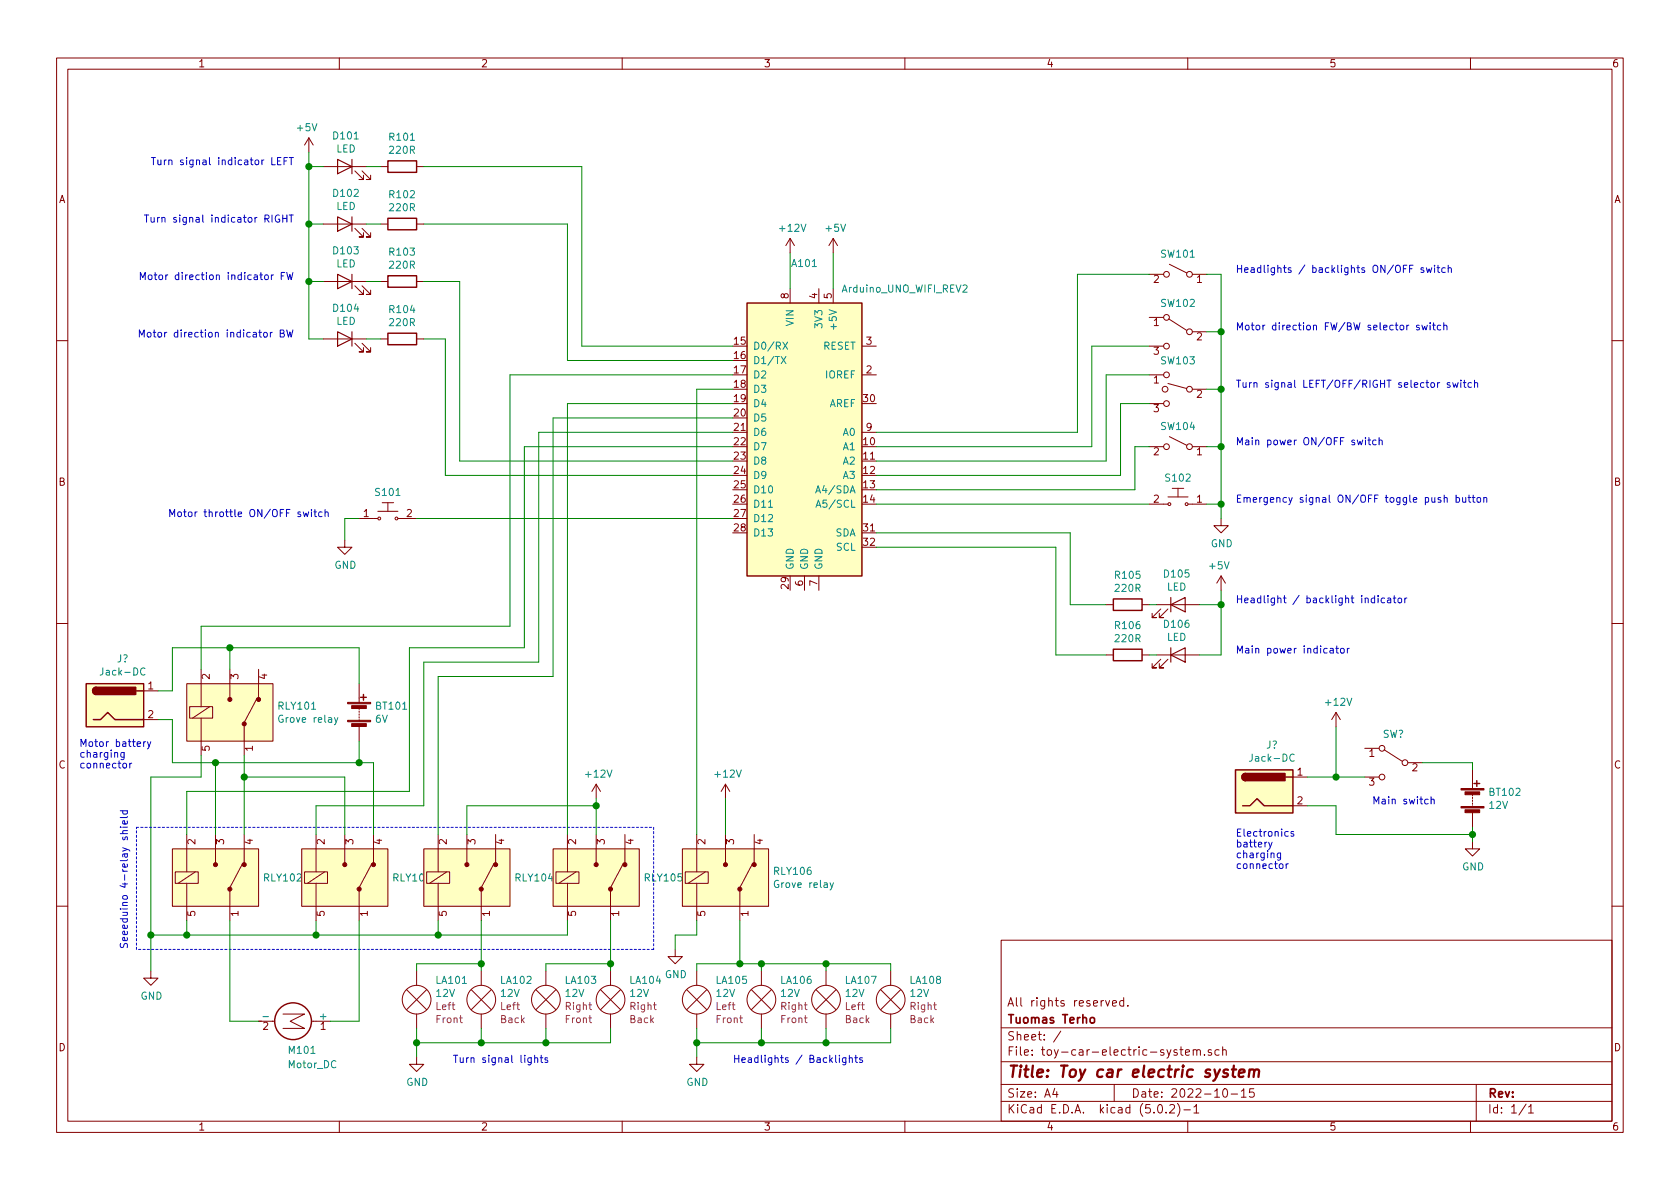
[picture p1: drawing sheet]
EESchema Schematic File Version 4
LIBS:toy-car-electric-system-cache
EELAYER 26 0
EELAYER END
$Descr A4 11693 8268
encoding utf-8
Sheet 1 1
Title "Toy car electric system"
Date "2022-10-15"
Rev ""
Comp "Tuomas Terho"
Comment1 "All rights reserved."
Comment2 ""
Comment3 ""
Comment4 ""
$EndDescr
$Comp
L MCU_Module:Arduino_UNO_R3 A101
U 1 1
P 5600 3000
F 0 "A101" H 5600 4178 50  0000 C CNN
F 1 "Arduino_UNO_WIFI_REV2" H 6300 4000 50  0000 C CNN
F 2 "Module:Arduino_UNO_R3" H 5750 1950 50  0001 L CNN
F 3 "https://www.arduino.cc/en/Main/arduinoBoardUno" H 5400 4050 50  0001 C CNN
	1    5600 3000
	1    0    0    -1  
$EndComp
$Comp
L dk_Power-Relays-Over-2-Amps:G5LE-14_DC5 RLY102
U 1 1
P 1500 6100
F 0 "RLY102" H 1828 6100 50  0000 L CNN
F 1 "G5LE-14_DC5" H 1828 6055 50  0001 L CNN
F 2 "digikey-footprints:Relay_THT_G5LE-14" H 1700 6300 50  0001 L CNN
F 3 "https://omronfs.omron.com/en_US/ecb/products/pdf/en-g5le.pdf" H 1700 6400 60  0001 L CNN
F 4 "Z1011-ND" H 1700 6500 60  0001 L CNN "Digi-Key_PN"
F 5 "G5LE-14 DC5" H 1700 6600 60  0001 L CNN "MPN"
F 6 "Relays" H 1700 6700 60  0001 L CNN "Category"
F 7 "Power Relays, Over 2 Amps" H 1700 6800 60  0001 L CNN "Family"
F 8 "https://omronfs.omron.com/en_US/ecb/products/pdf/en-g5le.pdf" H 1700 6900 60  0001 L CNN "DK_Datasheet_Link"
F 9 "/product-detail/en/omron-electronics-inc-emc-div/G5LE-14-DC5/Z1011-ND/280371" H 1700 7000 60  0001 L CNN "DK_Detail_Page"
F 10 "RELAY GEN PURPOSE SPDT 10A 5V" H 1700 7100 60  0001 L CNN "Description"
F 11 "Omron Electronics Inc-EMC Div" H 1700 7200 60  0001 L CNN "Manufacturer"
F 12 "Active" H 1700 7300 60  0001 L CNN "Status"
	1    1500 6100
	1    0    0    -1  
$EndComp
$Comp
L dk_Power-Relays-Over-2-Amps:G5LE-14_DC5 RLY103
U 1 1
P 2400 6100
F 0 "RLY103" H 2728 6100 50  0000 L CNN
F 1 "G5LE-14_DC5" H 2728 6055 50  0001 L CNN
F 2 "digikey-footprints:Relay_THT_G5LE-14" H 2600 6300 50  0001 L CNN
F 3 "https://omronfs.omron.com/en_US/ecb/products/pdf/en-g5le.pdf" H 2600 6400 60  0001 L CNN
F 4 "Z1011-ND" H 2600 6500 60  0001 L CNN "Digi-Key_PN"
F 5 "G5LE-14 DC5" H 2600 6600 60  0001 L CNN "MPN"
F 6 "Relays" H 2600 6700 60  0001 L CNN "Category"
F 7 "Power Relays, Over 2 Amps" H 2600 6800 60  0001 L CNN "Family"
F 8 "https://omronfs.omron.com/en_US/ecb/products/pdf/en-g5le.pdf" H 2600 6900 60  0001 L CNN "DK_Datasheet_Link"
F 9 "/product-detail/en/omron-electronics-inc-emc-div/G5LE-14-DC5/Z1011-ND/280371" H 2600 7000 60  0001 L CNN "DK_Detail_Page"
F 10 "RELAY GEN PURPOSE SPDT 10A 5V" H 2600 7100 60  0001 L CNN "Description"
F 11 "Omron Electronics Inc-EMC Div" H 2600 7200 60  0001 L CNN "Manufacturer"
F 12 "Active" H 2600 7300 60  0001 L CNN "Status"
	1    2400 6100
	1    0    0    -1  
$EndComp
$Comp
L Motor:Motor_DC M101
U 1 1
P 2100 7100
F 0 "M101" V 2300 7000 50  0000 L CNN
F 1 "Motor_DC" V 2400 7000 50  0000 L CNN
F 2 "" H 2100 7010 50  0001 C CNN
F 3 "~" H 2100 7010 50  0001 C CNN
	1    2100 7100
	0    1    1    0   
$EndComp
$Comp
L Device:Battery BT102
U 1 1
P 10250 5550
F 0 "BT102" H 10358 5596 50  0000 L CNN
F 1 "12V" H 10358 5505 50  0000 L CNN
F 2 "" V 10250 5610 50  0001 C CNN
F 3 "~" V 10250 5610 50  0001 C CNN
	1    10250 5550
	1    0    0    -1  
$EndComp
$Comp
L Device:Battery BT101
U 1 1
P 2500 4950
F 0 "BT101" H 2608 4996 50  0000 L CNN
F 1 "6V" H 2608 4905 50  0000 L CNN
F 2 "" V 2500 5010 50  0001 C CNN
F 3 "~" V 2500 5010 50  0001 C CNN
	1    2500 4950
	1    0    0    -1  
$EndComp
Wire Wire Line
	1300 6400 1300 6500
$Comp
L power:GND #PWR0112
U 1 1
P 1050 6750
F 0 "#PWR0112" H 1050 6500 50  0001 C CNN
F 1 "GND" H 1055 6577 50  0000 C CNN
F 2 "" H 1050 6750 50  0001 C CNN
F 3 "" H 1050 6750 50  0001 C CNN
	1    1050 6750
	1    0    0    -1  
$EndComp
$Comp
L dk_Power-Relays-Over-2-Amps:G5LE-14_DC5 RLY101
U 1 1
P 1600 4950
F 0 "RLY101" H 1928 4996 50  0000 L CNN
F 1 "Grove relay" H 1928 4905 50  0000 L CNN
F 2 "digikey-footprints:Relay_THT_G5LE-14" H 1800 5150 50  0001 L CNN
F 3 "https://omronfs.omron.com/en_US/ecb/products/pdf/en-g5le.pdf" H 1800 5250 60  0001 L CNN
F 4 "Z1011-ND" H 1800 5350 60  0001 L CNN "Digi-Key_PN"
F 5 "G5LE-14 DC5" H 1800 5450 60  0001 L CNN "MPN"
F 6 "Relays" H 1800 5550 60  0001 L CNN "Category"
F 7 "Power Relays, Over 2 Amps" H 1800 5650 60  0001 L CNN "Family"
F 8 "https://omronfs.omron.com/en_US/ecb/products/pdf/en-g5le.pdf" H 1800 5750 60  0001 L CNN "DK_Datasheet_Link"
F 9 "/product-detail/en/omron-electronics-inc-emc-div/G5LE-14-DC5/Z1011-ND/280371" H 1800 5850 60  0001 L CNN "DK_Detail_Page"
F 10 "RELAY GEN PURPOSE SPDT 10A 5V" H 1800 5950 60  0001 L CNN "Description"
F 11 "Omron Electronics Inc-EMC Div" H 1800 6050 60  0001 L CNN "Manufacturer"
F 12 "Active" H 1800 6150 60  0001 L CNN "Status"
	1    1600 4950
	1    0    0    -1  
$EndComp
Wire Wire Line
	1700 5250 1700 5400
Wire Wire Line
	1600 4500 1600 4650
Wire Wire Line
	1600 7100 1800 7100
Wire Wire Line
	2300 7100 2500 7100
Wire Wire Line
	1400 5250 1400 5400
Wire Wire Line
	1400 5400 1050 5400
Wire Wire Line
	1050 5400 1050 6500
Wire Wire Line
	1400 4650 1400 4350
Wire Wire Line
	10250 5750 10250 5800
$Comp
L power:GND #PWR0110
U 1 1
P 10250 5850
F 0 "#PWR0110" H 10250 5600 50  0001 C CNN
F 1 "GND" H 10255 5677 50  0000 C CNN
F 2 "" H 10250 5850 50  0001 C CNN
F 3 "" H 10250 5850 50  0001 C CNN
	1    10250 5850
	1    0    0    -1  
$EndComp
$Comp
L power:+12V #PWR0107
U 1 1
P 9300 5050
F 0 "#PWR0107" H 9300 4900 50  0001 C CNN
F 1 "+12V" H 9315 5223 50  0000 C CNN
F 2 "" H 9300 5050 50  0001 C CNN
F 3 "" H 9300 5050 50  0001 C CNN
	1    9300 5050
	1    0    0    -1  
$EndComp
$Comp
L dk_Power-Relays-Over-2-Amps:G5LE-14_DC5 RLY104
U 1 1
P 3250 6100
F 0 "RLY104" H 3578 6100 50  0000 L CNN
F 1 "G5LE-14_DC5" H 3578 6055 50  0001 L CNN
F 2 "digikey-footprints:Relay_THT_G5LE-14" H 3450 6300 50  0001 L CNN
F 3 "https://omronfs.omron.com/en_US/ecb/products/pdf/en-g5le.pdf" H 3450 6400 60  0001 L CNN
F 4 "Z1011-ND" H 3450 6500 60  0001 L CNN "Digi-Key_PN"
F 5 "G5LE-14 DC5" H 3450 6600 60  0001 L CNN "MPN"
F 6 "Relays" H 3450 6700 60  0001 L CNN "Category"
F 7 "Power Relays, Over 2 Amps" H 3450 6800 60  0001 L CNN "Family"
F 8 "https://omronfs.omron.com/en_US/ecb/products/pdf/en-g5le.pdf" H 3450 6900 60  0001 L CNN "DK_Datasheet_Link"
F 9 "/product-detail/en/omron-electronics-inc-emc-div/G5LE-14-DC5/Z1011-ND/280371" H 3450 7000 60  0001 L CNN "DK_Detail_Page"
F 10 "RELAY GEN PURPOSE SPDT 10A 5V" H 3450 7100 60  0001 L CNN "Description"
F 11 "Omron Electronics Inc-EMC Div" H 3450 7200 60  0001 L CNN "Manufacturer"
F 12 "Active" H 3450 7300 60  0001 L CNN "Status"
	1    3250 6100
	1    0    0    -1  
$EndComp
$Comp
L dk_Power-Relays-Over-2-Amps:G5LE-14_DC5 RLY105
U 1 1
P 4150 6100
F 0 "RLY105" H 4478 6100 50  0000 L CNN
F 1 "G5LE-14_DC5" H 4478 6055 50  0001 L CNN
F 2 "digikey-footprints:Relay_THT_G5LE-14" H 4350 6300 50  0001 L CNN
F 3 "https://omronfs.omron.com/en_US/ecb/products/pdf/en-g5le.pdf" H 4350 6400 60  0001 L CNN
F 4 "Z1011-ND" H 4350 6500 60  0001 L CNN "Digi-Key_PN"
F 5 "G5LE-14 DC5" H 4350 6600 60  0001 L CNN "MPN"
F 6 "Relays" H 4350 6700 60  0001 L CNN "Category"
F 7 "Power Relays, Over 2 Amps" H 4350 6800 60  0001 L CNN "Family"
F 8 "https://omronfs.omron.com/en_US/ecb/products/pdf/en-g5le.pdf" H 4350 6900 60  0001 L CNN "DK_Datasheet_Link"
F 9 "/product-detail/en/omron-electronics-inc-emc-div/G5LE-14-DC5/Z1011-ND/280371" H 4350 7000 60  0001 L CNN "DK_Detail_Page"
F 10 "RELAY GEN PURPOSE SPDT 10A 5V" H 4350 7100 60  0001 L CNN "Description"
F 11 "Omron Electronics Inc-EMC Div" H 4350 7200 60  0001 L CNN "Manufacturer"
F 12 "Active" H 4350 7300 60  0001 L CNN "Status"
	1    4150 6100
	1    0    0    -1  
$EndComp
$Comp
L Device:Lamp LA101
U 1 1
P 2900 6950
F 0 "LA101" H 3028 7087 50  0000 L CNN
F 1 "12V" H 3028 6996 50  0000 L CNN
F 2 "" V 2900 7050 50  0001 C CNN
F 3 "~" V 2900 7050 50  0001 C CNN
F 4 "Left" H 3028 6905 50  0000 L CNN "Side"
F 5 "Front" H 3028 6814 50  0000 L CNN "FB"
	1    2900 6950
	1    0    0    -1  
$EndComp
$Comp
L Device:Lamp LA102
U 1 1
P 3350 6950
F 0 "LA102" H 3478 7087 50  0000 L CNN
F 1 "12V" H 3478 6996 50  0000 L CNN
F 2 "" V 3350 7050 50  0001 C CNN
F 3 "~" V 3350 7050 50  0001 C CNN
F 4 "Left" H 3478 6905 50  0000 L CNN "Side"
F 5 "Back" H 3478 6814 50  0000 L CNN "FB"
	1    3350 6950
	1    0    0    -1  
$EndComp
$Comp
L Device:Lamp LA103
U 1 1
P 3800 6950
F 0 "LA103" H 3928 7087 50  0000 L CNN
F 1 "12V" H 3928 6996 50  0000 L CNN
F 2 "" V 3800 7050 50  0001 C CNN
F 3 "~" V 3800 7050 50  0001 C CNN
F 4 "Right" H 3928 6905 50  0000 L CNN "Side"
F 5 "Front" H 3928 6814 50  0000 L CNN "FB"
	1    3800 6950
	1    0    0    -1  
$EndComp
$Comp
L Device:Lamp LA104
U 1 1
P 4250 6950
F 0 "LA104" H 4378 7087 50  0000 L CNN
F 1 "12V" H 4378 6996 50  0000 L CNN
F 2 "" V 4250 7050 50  0001 C CNN
F 3 "~" V 4250 7050 50  0001 C CNN
F 4 "Right" H 4378 6905 50  0000 L CNN "Side"
F 5 "Back" H 4378 6814 50  0000 L CNN "FB"
	1    4250 6950
	1    0    0    -1  
$EndComp
Wire Wire Line
	2900 6750 2900 6700
Wire Wire Line
	3800 6750 3800 6700
Wire Wire Line
	1050 6500 1300 6500
Connection ~ 1050 6500
Connection ~ 1300 6500
Connection ~ 2200 6500
Wire Wire Line
	2200 6500 2200 6400
Wire Wire Line
	2200 6500 3050 6500
Wire Wire Line
	3050 6500 3050 6400
Wire Wire Line
	3050 6500 3950 6500
Wire Wire Line
	3950 6500 3950 6400
Connection ~ 3050 6500
Wire Wire Line
	2900 6700 3350 6700
Connection ~ 3350 6700
Wire Wire Line
	3350 6700 3350 6750
Wire Wire Line
	3800 6700 4250 6700
Connection ~ 4250 6700
Wire Wire Line
	4250 6700 4250 6750
Wire Wire Line
	1300 6500 2200 6500
Wire Wire Line
	1050 6500 1050 6750
Wire Wire Line
	2900 7150 2900 7250
Wire Wire Line
	2900 7250 3350 7250
Wire Wire Line
	4250 7250 4250 7150
Wire Wire Line
	3350 7150 3350 7250
Connection ~ 3350 7250
Wire Wire Line
	3350 7250 3800 7250
Wire Wire Line
	3800 7150 3800 7250
Connection ~ 3800 7250
Wire Wire Line
	3800 7250 4250 7250
$Comp
L power:GND #PWR0113
U 1 1
P 2900 7350
F 0 "#PWR0113" H 2900 7100 50  0001 C CNN
F 1 "GND" H 2905 7177 50  0000 C CNN
F 2 "" H 2900 7350 50  0001 C CNN
F 3 "" H 2900 7350 50  0001 C CNN
	1    2900 7350
	1    0    0    -1  
$EndComp
Connection ~ 2900 7250
$Comp
L power:+12V #PWR0108
U 1 1
P 4150 5550
F 0 "#PWR0108" H 4150 5400 50  0001 C CNN
F 1 "+12V" H 4165 5723 50  0000 C CNN
F 2 "" H 4150 5550 50  0001 C CNN
F 3 "" H 4150 5550 50  0001 C CNN
	1    4150 5550
	1    0    0    -1  
$EndComp
Wire Wire Line
	4150 5550 4150 5600
$Comp
L dk_Power-Relays-Over-2-Amps:G5LE-14_DC5 RLY106
U 1 1
P 5050 6100
F 0 "RLY106" H 5378 6146 50  0000 L CNN
F 1 "Grove relay" H 5378 6055 50  0000 L CNN
F 2 "digikey-footprints:Relay_THT_G5LE-14" H 5250 6300 50  0001 L CNN
F 3 "https://omronfs.omron.com/en_US/ecb/products/pdf/en-g5le.pdf" H 5250 6400 60  0001 L CNN
F 4 "Z1011-ND" H 5250 6500 60  0001 L CNN "Digi-Key_PN"
F 5 "G5LE-14 DC5" H 5250 6600 60  0001 L CNN "MPN"
F 6 "Relays" H 5250 6700 60  0001 L CNN "Category"
F 7 "Power Relays, Over 2 Amps" H 5250 6800 60  0001 L CNN "Family"
F 8 "https://omronfs.omron.com/en_US/ecb/products/pdf/en-g5le.pdf" H 5250 6900 60  0001 L CNN "DK_Datasheet_Link"
F 9 "/product-detail/en/omron-electronics-inc-emc-div/G5LE-14-DC5/Z1011-ND/280371" H 5250 7000 60  0001 L CNN "DK_Detail_Page"
F 10 "RELAY GEN PURPOSE SPDT 10A 5V" H 5250 7100 60  0001 L CNN "Description"
F 11 "Omron Electronics Inc-EMC Div" H 5250 7200 60  0001 L CNN "Manufacturer"
F 12 "Active" H 5250 7300 60  0001 L CNN "Status"
	1    5050 6100
	1    0    0    -1  
$EndComp
$Comp
L Device:Lamp LA105
U 1 1
P 4850 6950
F 0 "LA105" H 4978 7087 50  0000 L CNN
F 1 "12V" H 4978 6996 50  0000 L CNN
F 2 "" V 4850 7050 50  0001 C CNN
F 3 "~" V 4850 7050 50  0001 C CNN
F 4 "Left" H 4978 6905 50  0000 L CNN "Side"
F 5 "Front" H 4978 6814 50  0000 L CNN "FB"
	1    4850 6950
	1    0    0    -1  
$EndComp
$Comp
L Device:Lamp LA107
U 1 1
P 5750 6950
F 0 "LA107" H 5878 7087 50  0000 L CNN
F 1 "12V" H 5878 6996 50  0000 L CNN
F 2 "" V 5750 7050 50  0001 C CNN
F 3 "~" V 5750 7050 50  0001 C CNN
F 4 "Left" H 5878 6905 50  0000 L CNN "Side"
F 5 "Back" H 5878 6814 50  0000 L CNN "FB"
	1    5750 6950
	1    0    0    -1  
$EndComp
$Comp
L Device:Lamp LA106
U 1 1
P 5300 6950
F 0 "LA106" H 5428 7087 50  0000 L CNN
F 1 "12V" H 5428 6996 50  0000 L CNN
F 2 "" V 5300 7050 50  0001 C CNN
F 3 "~" V 5300 7050 50  0001 C CNN
F 4 "Right" H 5428 6905 50  0000 L CNN "Side"
F 5 "Front" H 5428 6814 50  0000 L CNN "FB"
	1    5300 6950
	1    0    0    -1  
$EndComp
$Comp
L Device:Lamp LA108
U 1 1
P 6200 6950
F 0 "LA108" H 6328 7087 50  0000 L CNN
F 1 "12V" H 6328 6996 50  0000 L CNN
F 2 "" V 6200 7050 50  0001 C CNN
F 3 "~" V 6200 7050 50  0001 C CNN
F 4 "Right" H 6328 6905 50  0000 L CNN "Side"
F 5 "Back" H 6328 6814 50  0000 L CNN "FB"
	1    6200 6950
	1    0    0    -1  
$EndComp
Wire Wire Line
	4850 6400 4850 6500
Wire Wire Line
	5150 6700 4850 6700
Wire Wire Line
	4850 6700 4850 6750
Wire Wire Line
	5150 6700 5300 6700
Wire Wire Line
	6200 6700 6200 6750
Connection ~ 5150 6700
Wire Wire Line
	5750 6750 5750 6700
Connection ~ 5750 6700
Wire Wire Line
	5750 6700 6200 6700
Wire Wire Line
	5300 6750 5300 6700
Connection ~ 5300 6700
Wire Wire Line
	5300 6700 5750 6700
Wire Wire Line
	6200 7150 6200 7250
Wire Wire Line
	6200 7250 5750 7250
Wire Wire Line
	4850 7250 4850 7150
Wire Wire Line
	5300 7150 5300 7250
Connection ~ 5300 7250
Wire Wire Line
	5300 7250 4850 7250
Wire Wire Line
	5750 7150 5750 7250
Connection ~ 5750 7250
Wire Wire Line
	5750 7250 5300 7250
Wire Wire Line
	2900 7250 2900 7350
$Comp
L power:GND #PWR0114
U 1 1
P 4850 7350
F 0 "#PWR0114" H 4850 7100 50  0001 C CNN
F 1 "GND" H 4855 7177 50  0000 C CNN
F 2 "" H 4850 7350 50  0001 C CNN
F 3 "" H 4850 7350 50  0001 C CNN
	1    4850 7350
	1    0    0    -1  
$EndComp
Wire Wire Line
	4850 7350 4850 7250
Connection ~ 4850 7250
$Comp
L power:+12V #PWR0109
U 1 1
P 5050 5550
F 0 "#PWR0109" H 5050 5400 50  0001 C CNN
F 1 "+12V" H 5065 5723 50  0000 C CNN
F 2 "" H 5050 5550 50  0001 C CNN
F 3 "" H 5050 5550 50  0001 C CNN
	1    5050 5550
	1    0    0    -1  
$EndComp
$Comp
L power:GND #PWR0111
U 1 1
P 4700 6600
F 0 "#PWR0111" H 4700 6350 50  0001 C CNN
F 1 "GND" H 4705 6427 50  0000 C CNN
F 2 "" H 4700 6600 50  0001 C CNN
F 3 "" H 4700 6600 50  0001 C CNN
	1    4700 6600
	1    0    0    -1  
$EndComp
Wire Wire Line
	4850 6500 4700 6500
Wire Wire Line
	5050 5550 5050 5800
$Comp
L dk_Pushbutton-Switches:GPTS203211B S102
U 1 1
P 8200 3500
F 0 "S102" H 8200 3684 50  0000 C CNN
F 1 "GPTS203211B" H 8200 3684 50  0001 C CNN
F 2 "digikey-footprints:PushButton_12x12mm_THT_GPTS203211B" H 8400 3700 50  0001 L CNN
F 3 "http://switches-connectors-custom.cwind.com/Asset/GPTS203211BR2.pdf" H 8400 3800 60  0001 L CNN
F 4 "CW181-ND" H 8400 3900 60  0001 L CNN "Digi-Key_PN"
F 5 "GPTS203211B" H 8400 4000 60  0001 L CNN "MPN"
F 6 "Switches" H 8400 4100 60  0001 L CNN "Category"
F 7 "Pushbutton Switches" H 8400 4200 60  0001 L CNN "Family"
F 8 "http://switches-connectors-custom.cwind.com/Asset/GPTS203211BR2.pdf" H 8400 4300 60  0001 L CNN "DK_Datasheet_Link"
F 9 "/product-detail/en/cw-industries/GPTS203211B/CW181-ND/3190590" H 8400 4400 60  0001 L CNN "DK_Detail_Page"
F 10 "SWITCH PUSHBUTTON SPST 1A 30V" H 8400 4500 60  0001 L CNN "Description"
F 11 "CW Industries" H 8400 4600 60  0001 L CNN "Manufacturer"
F 12 "Active" H 8400 4700 60  0001 L CNN "Status"
	1    8200 3500
	-1   0    0    -1  
$EndComp
$Comp
L Switch:SW_SPST SW101
U 1 1
P 8200 1900
F 0 "SW101" H 8200 2043 50  0000 C CNN
F 1 "SW_SPST" H 8200 2044 50  0001 C CNN
F 2 "" H 8200 1900 50  0001 C CNN
F 3 "" H 8200 1900 50  0001 C CNN
	1    8200 1900
	-1   0    0    -1  
$EndComp
$Comp
L Switch:SW_SPDT_MSM SW103
U 1 1
P 8200 2700
F 0 "SW103" H 8200 2900 50  0000 C CNN
F 1 "SW_SPDT_MSM" H 8200 2894 50  0001 C CNN
F 2 "" H 8200 2700 50  0001 C CNN
F 3 "" H 8200 2700 50  0001 C CNN
	1    8200 2700
	-1   0    0    -1  
$EndComp
$Comp
L Switch:SW_SPDT SW102
U 1 1
P 8200 2300
F 0 "SW102" H 8200 2500 50  0000 C CNN
F 1 "SW_SPDT" H 8200 2494 50  0001 C CNN
F 2 "" H 8200 2300 50  0001 C CNN
F 3 "" H 8200 2300 50  0001 C CNN
	1    8200 2300
	-1   0    0    -1  
$EndComp
$Comp
L Switch:SW_SPST SW104
U 1 1
P 8200 3100
F 0 "SW104" H 8200 3243 50  0000 C CNN
F 1 "SW_SPST" H 8200 3244 50  0001 C CNN
F 2 "" H 8200 3100 50  0001 C CNN
F 3 "" H 8200 3100 50  0001 C CNN
	1    8200 3100
	-1   0    0    -1  
$EndComp
$Comp
L power:GND #PWR0104
U 1 1
P 2400 3750
F 0 "#PWR0104" H 2400 3500 50  0001 C CNN
F 1 "GND" H 2405 3577 50  0000 C CNN
F 2 "" H 2400 3750 50  0001 C CNN
F 3 "" H 2400 3750 50  0001 C CNN
	1    2400 3750
	1    0    0    -1  
$EndComp
$Comp
L Device:LED D105
U 1 1
P 8200 4200
F 0 "D105" H 8191 4416 50  0000 C CNN
F 1 "LED" H 8191 4325 50  0000 C CNN
F 2 "" H 8200 4200 50  0001 C CNN
F 3 "~" H 8200 4200 50  0001 C CNN
	1    8200 4200
	1    0    0    -1  
$EndComp
$Comp
L Device:LED D106
U 1 1
P 8200 4550
F 0 "D106" H 8191 4766 50  0000 C CNN
F 1 "LED" H 8191 4675 50  0000 C CNN
F 2 "" H 8200 4550 50  0001 C CNN
F 3 "~" H 8200 4550 50  0001 C CNN
	1    8200 4550
	1    0    0    -1  
$EndComp
$Comp
L Device:LED D103
U 1 1
P 2400 1950
F 0 "D103" H 2391 2166 50  0000 C CNN
F 1 "LED" H 2391 2075 50  0000 C CNN
F 2 "" H 2400 1950 50  0001 C CNN
F 3 "~" H 2400 1950 50  0001 C CNN
	1    2400 1950
	-1   0    0    -1  
$EndComp
$Comp
L Device:LED D104
U 1 1
P 2400 2350
F 0 "D104" H 2391 2566 50  0000 C CNN
F 1 "LED" H 2391 2475 50  0000 C CNN
F 2 "" H 2400 2350 50  0001 C CNN
F 3 "~" H 2400 2350 50  0001 C CNN
	1    2400 2350
	-1   0    0    -1  
$EndComp
$Comp
L Device:R R105
U 1 1
P 7850 4200
F 0 "R105" V 7643 4200 50  0000 C CNN
F 1 "220R" V 7734 4200 50  0000 C CNN
F 2 "" V 7780 4200 50  0001 C CNN
F 3 "~" H 7850 4200 50  0001 C CNN
	1    7850 4200
	0    1    1    0   
$EndComp
$Comp
L Device:R R106
U 1 1
P 7850 4550
F 0 "R106" V 7643 4550 50  0000 C CNN
F 1 "220R" V 7734 4550 50  0000 C CNN
F 2 "" V 7780 4550 50  0001 C CNN
F 3 "~" H 7850 4550 50  0001 C CNN
	1    7850 4550
	0    1    1    0   
$EndComp
$Comp
L Device:R R103
U 1 1
P 2800 1950
F 0 "R103" V 2593 1950 50  0000 C CNN
F 1 "220R" V 2684 1950 50  0000 C CNN
F 2 "" V 2730 1950 50  0001 C CNN
F 3 "~" H 2800 1950 50  0001 C CNN
	1    2800 1950
	0    -1   1    0   
$EndComp
$Comp
L Device:R R104
U 1 1
P 2800 2350
F 0 "R104" V 2593 2350 50  0000 C CNN
F 1 "220R" V 2684 2350 50  0000 C CNN
F 2 "" V 2730 2350 50  0001 C CNN
F 3 "~" H 2800 2350 50  0001 C CNN
	1    2800 2350
	0    -1   1    0   
$EndComp
Wire Wire Line
	2550 1950 2650 1950
Wire Wire Line
	2550 2350 2650 2350
$Comp
L power:+5V #PWR0101
U 1 1
P 2150 1050
F 0 "#PWR0101" H 2150 900 50  0001 C CNN
F 1 "+5V" H 2165 1223 50  0000 C CNN
F 2 "" H 2150 1050 50  0001 C CNN
F 3 "" H 2150 1050 50  0001 C CNN
	1    2150 1050
	-1   0    0    -1  
$EndComp
$Comp
L power:+5V #PWR0103
U 1 1
P 5800 1750
F 0 "#PWR0103" H 5800 1600 50  0001 C CNN
F 1 "+5V" H 5815 1923 50  0000 C CNN
F 2 "" H 5800 1750 50  0001 C CNN
F 3 "" H 5800 1750 50  0001 C CNN
	1    5800 1750
	1    0    0    -1  
$EndComp
Wire Wire Line
	5800 1750 5800 2000
$Comp
L power:+12V #PWR0102
U 1 1
P 5500 1750
F 0 "#PWR0102" H 5500 1600 50  0001 C CNN
F 1 "+12V" H 5515 1923 50  0000 C CNN
F 2 "" H 5500 1750 50  0001 C CNN
F 3 "" H 5500 1750 50  0001 C CNN
	1    5500 1750
	1    0    0    -1  
$EndComp
Wire Wire Line
	5500 1750 5500 2000
Wire Wire Line
	8350 4550 8500 4550
Text Notes 8600 3500 0    50   ~ 0
Emergency signal ON/OFF toggle push button
Text Notes 8600 1900 0    50   ~ 0
Headlights / backlights ON/OFF switch
Text Notes 8600 2300 0    50   ~ 0
Motor direction FW/BW selector switch
Text Notes 8600 2700 0    50   ~ 0
Turn signal LEFT/OFF/RIGHT selector switch
Text Notes 8600 3100 0    50   ~ 0
Main power ON/OFF switch
Wire Wire Line
	5100 2600 3550 2600
Wire Wire Line
	5100 2700 4850 2700
Wire Notes Line
	950  5750 4550 5750
Wire Notes Line
	4550 5750 4550 6600
Wire Notes Line
	4550 6600 950  6600
Wire Notes Line
	950  6600 950  5750
Text Notes 900  6600 1    50   ~ 0
Seeeduino 4-relay shield
$Comp
L dk_Pushbutton-Switches:GPTS203211B S101
U 1 1
P 2700 3600
F 0 "S101" H 2700 3784 50  0000 C CNN
F 1 "GPTS203211B" H 2700 3784 50  0001 C CNN
F 2 "digikey-footprints:PushButton_12x12mm_THT_GPTS203211B" H 2900 3800 50  0001 L CNN
F 3 "http://switches-connectors-custom.cwind.com/Asset/GPTS203211BR2.pdf" H 2900 3900 60  0001 L CNN
F 4 "CW181-ND" H 2900 4000 60  0001 L CNN "Digi-Key_PN"
F 5 "GPTS203211B" H 2900 4100 60  0001 L CNN "MPN"
F 6 "Switches" H 2900 4200 60  0001 L CNN "Category"
F 7 "Pushbutton Switches" H 2900 4300 60  0001 L CNN "Family"
F 8 "http://switches-connectors-custom.cwind.com/Asset/GPTS203211BR2.pdf" H 2900 4400 60  0001 L CNN "DK_Datasheet_Link"
F 9 "/product-detail/en/cw-industries/GPTS203211B/CW181-ND/3190590" H 2900 4500 60  0001 L CNN "DK_Detail_Page"
F 10 "SWITCH PUSHBUTTON SPST 1A 30V" H 2900 4600 60  0001 L CNN "Description"
F 11 "CW Industries" H 2900 4700 60  0001 L CNN "Manufacturer"
F 12 "Active" H 2900 4800 60  0001 L CNN "Status"
	1    2700 3600
	1    0    0    -1  
$EndComp
Wire Wire Line
	2400 3750 2400 3600
Wire Wire Line
	2400 3600 2500 3600
Wire Wire Line
	2500 4750 2500 4500
Wire Wire Line
	2500 4500 1600 4500
Wire Wire Line
	2500 5150 2500 5300
Wire Wire Line
	2500 5300 1500 5300
Wire Wire Line
	2500 5300 2600 5300
Connection ~ 2500 5300
Wire Wire Line
	1500 5300 1500 5800
Wire Wire Line
	2600 5300 2600 5800
Wire Wire Line
	1700 5400 2400 5400
Connection ~ 1700 5400
Wire Wire Line
	1700 5400 1700 5800
Wire Wire Line
	2400 5400 2400 5800
Wire Wire Line
	1300 5500 1300 5800
Wire Wire Line
	2200 5600 2200 5800
Wire Wire Line
	3050 4700 3050 5800
Wire Wire Line
	2950 5600 2950 4600
Wire Wire Line
	2850 4500 2850 5500
Wire Wire Line
	2200 5600 2950 5600
Wire Wire Line
	1300 5500 2850 5500
Wire Wire Line
	3250 5600 4150 5600
Connection ~ 4150 5600
Wire Wire Line
	3250 5600 3250 5800
Wire Wire Line
	4150 5600 4150 5800
Wire Wire Line
	1600 6400 1600 7100
Wire Wire Line
	2500 6400 2500 7100
Wire Wire Line
	5150 6400 5150 6700
Wire Wire Line
	4700 6500 4700 6600
Wire Wire Line
	4250 6400 4250 6700
Wire Wire Line
	3350 6400 3350 6700
Wire Wire Line
	3650 4500 3650 3100
Wire Wire Line
	3550 4350 3550 2600
Wire Wire Line
	1400 4350 3550 4350
Wire Wire Line
	2850 4500 3650 4500
Wire Wire Line
	2950 4600 3750 4600
Wire Wire Line
	3050 4700 3850 4700
Wire Wire Line
	4850 2700 4850 5800
Wire Wire Line
	8350 4200 8500 4200
Wire Wire Line
	8500 4200 8500 4550
Wire Wire Line
	7450 3700 6100 3700
Wire Wire Line
	6100 3800 7350 3800
Wire Wire Line
	6100 3500 8000 3500
Wire Wire Line
	6100 3400 7900 3400
Wire Wire Line
	7900 3100 8000 3100
Wire Wire Line
	7900 3100 7900 3400
Wire Wire Line
	7800 3300 7800 2800
Wire Wire Line
	7800 2800 8000 2800
Wire Wire Line
	7700 3200 7700 2600
Wire Wire Line
	7700 2600 8000 2600
Wire Wire Line
	6100 3200 7700 3200
Wire Wire Line
	6100 3300 7800 3300
Wire Wire Line
	7600 3100 7600 2400
Wire Wire Line
	7600 2400 8000 2400
Wire Wire Line
	6100 3100 7600 3100
Wire Wire Line
	8000 1900 7500 1900
Wire Wire Line
	7500 1900 7500 3000
Wire Wire Line
	6100 3000 7500 3000
Wire Wire Line
	8400 3500 8500 3500
Wire Wire Line
	8500 3500 8500 3100
Wire Wire Line
	8500 1900 8400 1900
Wire Wire Line
	8400 2300 8500 2300
Connection ~ 8500 2300
Wire Wire Line
	8500 2300 8500 1900
Wire Wire Line
	8400 2700 8500 2700
Connection ~ 8500 2700
Wire Wire Line
	8500 2700 8500 2300
Wire Wire Line
	8400 3100 8500 3100
Connection ~ 8500 3100
Wire Wire Line
	8500 3100 8500 2700
Wire Wire Line
	8050 4200 8000 4200
Wire Wire Line
	8050 4550 8000 4550
Wire Wire Line
	7450 4200 7700 4200
Wire Wire Line
	7350 4550 7700 4550
$Comp
L power:GND #PWR0105
U 1 1
P 8500 3600
F 0 "#PWR0105" H 8500 3350 50  0001 C CNN
F 1 "GND" H 8505 3427 50  0000 C CNN
F 2 "" H 8500 3600 50  0001 C CNN
F 3 "" H 8500 3600 50  0001 C CNN
	1    8500 3600
	1    0    0    -1  
$EndComp
Wire Wire Line
	7450 3700 7450 4200
Wire Wire Line
	7350 3800 7350 4550
Wire Wire Line
	8500 4100 8500 4200
Connection ~ 8500 4200
Wire Wire Line
	8500 3600 8500 3500
Connection ~ 8500 3500
Wire Wire Line
	2250 1950 2150 1950
Wire Wire Line
	2250 2350 2150 2350
$Comp
L Device:LED D101
U 1 1
P 2400 1150
F 0 "D101" H 2391 1366 50  0000 C CNN
F 1 "LED" H 2391 1275 50  0000 C CNN
F 2 "" H 2400 1150 50  0001 C CNN
F 3 "~" H 2400 1150 50  0001 C CNN
	1    2400 1150
	-1   0    0    -1  
$EndComp
$Comp
L Device:LED D102
U 1 1
P 2400 1550
F 0 "D102" H 2391 1766 50  0000 C CNN
F 1 "LED" H 2391 1675 50  0000 C CNN
F 2 "" H 2400 1550 50  0001 C CNN
F 3 "~" H 2400 1550 50  0001 C CNN
	1    2400 1550
	-1   0    0    -1  
$EndComp
$Comp
L Device:R R101
U 1 1
P 2800 1150
F 0 "R101" V 2593 1150 50  0000 C CNN
F 1 "220R" V 2684 1150 50  0000 C CNN
F 2 "" V 2730 1150 50  0001 C CNN
F 3 "~" H 2800 1150 50  0001 C CNN
	1    2800 1150
	0    -1   1    0   
$EndComp
$Comp
L Device:R R102
U 1 1
P 2800 1550
F 0 "R102" V 2593 1550 50  0000 C CNN
F 1 "220R" V 2684 1550 50  0000 C CNN
F 2 "" V 2730 1550 50  0001 C CNN
F 3 "~" H 2800 1550 50  0001 C CNN
	1    2800 1550
	0    -1   1    0   
$EndComp
Wire Wire Line
	2550 1150 2650 1150
Wire Wire Line
	2550 1550 2650 1550
Wire Wire Line
	2150 1550 2150 1150
Wire Wire Line
	2250 1150 2150 1150
Wire Wire Line
	2250 1550 2150 1550
Connection ~ 2150 1150
Wire Wire Line
	2150 1550 2150 1950
Connection ~ 2150 1550
Connection ~ 2150 1950
Wire Wire Line
	2150 1950 2150 2350
$Comp
L power:+5V #PWR0106
U 1 1
P 8500 4100
F 0 "#PWR0106" H 8500 3950 50  0001 C CNN
F 1 "+5V" H 8515 4273 50  0000 C CNN
F 2 "" H 8500 4100 50  0001 C CNN
F 3 "" H 8500 4100 50  0001 C CNN
	1    8500 4100
	-1   0    0    -1  
$EndComp
Wire Wire Line
	2150 1050 2150 1150
Wire Wire Line
	3950 2500 3950 1550
Wire Wire Line
	4050 2400 4050 1150
Wire Wire Line
	4050 2400 5100 2400
Wire Wire Line
	3950 2500 5100 2500
Text Notes 2300 3600 2    50   ~ 0
Motor throttle ON/OFF switch
Text Notes 2050 1150 2    50   ~ 0
Turn signal indicator LEFT
Text Notes 2050 1550 2    50   ~ 0
Turn signal indicator RIGHT
Text Notes 2050 1950 2    50   ~ 0
Motor direction indicator FW
Text Notes 2050 2350 2    50   ~ 0
Motor direction indicator BW
Text Notes 8600 4200 0    50   ~ 0
Headlight / backlight indicator
Text Notes 8600 4550 0    50   ~ 0
Main power indicator
Text Notes 5100 7400 0    50   ~ 0
Headlights / Backlights
Text Notes 3150 7400 0    50   ~ 0
Turn signal lights
Wire Wire Line
	3950 2800 3950 5800
Wire Wire Line
	3950 2800 5100 2800
Wire Wire Line
	5100 2900 3850 2900
Wire Wire Line
	3850 2900 3850 4700
Wire Wire Line
	5100 3000 3750 3000
Wire Wire Line
	3750 3000 3750 4600
Wire Wire Line
	5100 3100 3650 3100
Wire Wire Line
	2950 2350 3100 2350
Wire Wire Line
	3100 2350 3100 3300
Wire Wire Line
	3100 3300 5100 3300
Wire Wire Line
	2950 1950 3200 1950
Wire Wire Line
	3200 1950 3200 3200
Wire Wire Line
	3200 3200 5100 3200
Wire Wire Line
	2950 1150 4050 1150
Wire Wire Line
	2950 1550 3950 1550
Wire Wire Line
	2900 3600 5100 3600
$Comp
L Switch:SW_SPDT SW?
U 1 1
P 9700 5300
F 0 "SW?" H 9700 5500 50  0000 C CNN
F 1 "SW_SPDT" H 9700 5494 50  0001 C CNN
F 2 "" H 9700 5300 50  0001 C CNN
F 3 "" H 9700 5300 50  0001 C CNN
	1    9700 5300
	-1   0    0    -1  
$EndComp
$Comp
L Connector:Jack-DC J?
U 1 1
P 8800 5500
F 0 "J?" H 8855 5825 50  0000 C CNN
F 1 "Jack-DC" H 8855 5734 50  0000 C CNN
F 2 "" H 8850 5460 50  0001 C CNN
F 3 "~" H 8850 5460 50  0001 C CNN
	1    8800 5500
	1    0    0    -1  
$EndComp
$Comp
L Connector:Jack-DC J?
U 1 1
P 800 4900
F 0 "J?" H 855 5225 50  0000 C CNN
F 1 "Jack-DC" H 855 5134 50  0000 C CNN
F 2 "" H 850 4860 50  0001 C CNN
F 3 "~" H 850 4860 50  0001 C CNN
	1    800  4900
	1    0    0    -1  
$EndComp
Wire Wire Line
	10250 5300 9900 5300
Wire Wire Line
	10250 5300 10250 5350
Wire Wire Line
	9500 5400 9300 5400
Wire Wire Line
	9300 5400 9300 5050
Wire Wire Line
	9100 5400 9300 5400
Connection ~ 9300 5400
Wire Wire Line
	9100 5600 9300 5600
Wire Wire Line
	9300 5600 9300 5800
Wire Wire Line
	9300 5800 10250 5800
Connection ~ 10250 5800
Wire Wire Line
	10250 5800 10250 5850
Text Notes 9550 5600 0    50   ~ 0
Main switch
Wire Wire Line
	1100 4800 1200 4800
Wire Wire Line
	1200 4800 1200 4500
Wire Wire Line
	1200 4500 1600 4500
Connection ~ 1600 4500
Wire Wire Line
	1100 5000 1200 5000
Wire Wire Line
	1200 5000 1200 5300
Wire Wire Line
	1200 5300 1500 5300
Connection ~ 1500 5300
Text Notes 550  5350 0    50   ~ 0
Motor battery\ncharging \nconnector
Text Notes 8600 6050 0    50   ~ 0
Electronics\nbattery\ncharging\nconnector
$EndSCHEMATC
